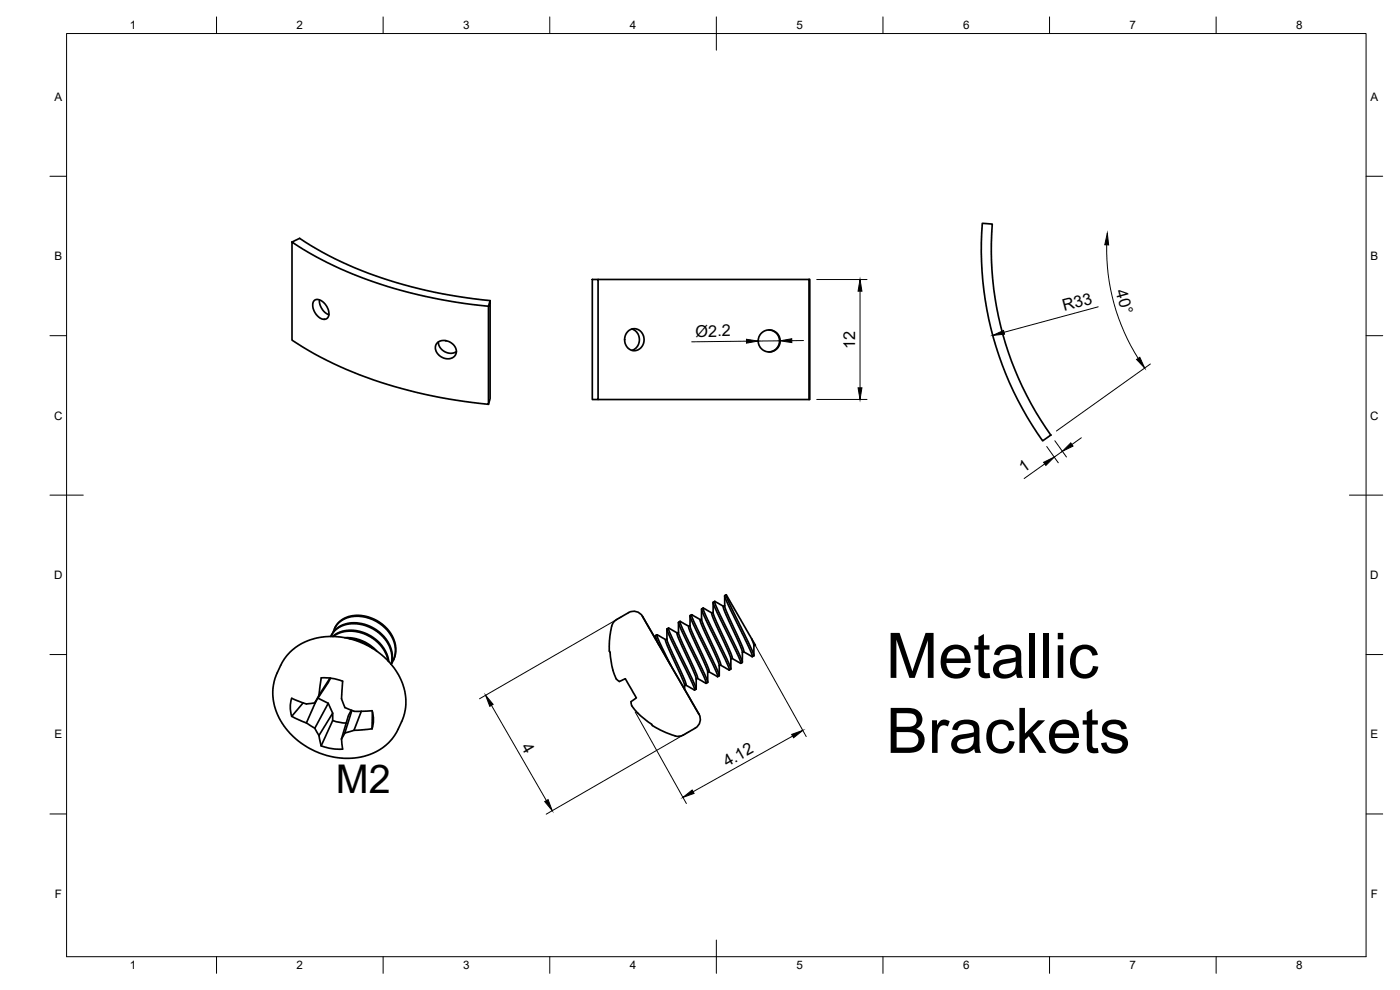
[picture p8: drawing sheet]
<svg xmlns="http://www.w3.org/2000/svg" width="420mm" height="297mm" viewBox="0 0 420 297" stroke-linecap="round" stroke-linejoin="round" font-family="sans-serif">
<!-- layer: Visible -->
<g fill="none" stroke="#000" stroke-width=".51">
<path d="M87.6 72.6a124.1 124.1 0 0 0 51.7 18.4l7.3 .9v29.4a132.8 132.8 0 0 1-55.7-17.1l-3.3-2.1v-29.5l2.3-1.1a121.7 121.7 0 0 0 52.3 18.1l4.9 .6M294.8 67l3 .2a95.9 95.9 0 0 0 17.6 63.3l-2.5 1.8a98.9 98.9 0 0 1-18.1-65.3zM94.3 90.2l.6-.3 1.1 .1 1.7 1.4 .6 1 .4 1.5-.1 .9-.5 .8-.6 .2-1-.2-1.6-1.3-.7-1.2-.3-1.2v-.9zM95.8 90l.2 1.4 .6 1.3 1 1.1 1.1 .6M146.6 91.9l.5-1.7v29.4l-.5 1.7M177.8 83.8h1.7v36.1h-1.7zM179.5 83.8h63.3M188.3 99.5l1.2-.8 1.1-.1 .9 .3 1 .8 .6 1.1 .2 1.4-.4 1.4-.8 1-.9 .5-1.2 .1-.9-.3-.9-.8-.6-1-.1-1.3 .2-1.3zM189.7 98.7l.9 .5 .6 .6 .4 .7 .3 1.3-.5 1.9-.8 1-.9 .4M230.7 99l1.2 .2 1 .6 .7 1 .4 1.3-.3 1.4-.6 1-1 .8-1.4 .3M242.8 83.8h.2v36.1h-.2zM131.2 102.9l.7-.5 .9-.2 1.6 .2 1.1 .5 .8 .8 .5 1 .2 .9-.4 1-.7 .7-1.3 .4-1.4-.3-1.1-.5-.8-.8-.6-1.2v-1.2z"/>
<path d="M131.6 102.6l.1 .8 .5 1 1.4 1.2 1.8 .4 1.6-.5M179.5 119.9h63.3M217.5 178.8v3.4l5.4 12.1 .3 1.2-.4 .3M218 178.4l8.6 15.1M218 178.4l-.5 .4 .5 1.5 6.7 13.8 1.1 2.9-2.7-1.5M218 178.4l1.2 3.3 6.8 14 .3 1.1-.5 .2M86.9 195.8l2.6-2.1 3.1-1.6 3.5-.9 4.1-.2 3.9 .5 3.9 1.1 3.8 1.9 2.9 2.1 2.8 2.8 2 3 1.4 3 .8 3.2 .1 3-.6 3.3-2.1 4.7-1.4 2.1-2.5 2.4-3 1.8-3.1 1.1-4.2 .5-4.2-.2-4.6-1.3-3.6-1.7-3.5-2.4-2.8-2.8-2.1-3-1.6-3.9-.6-3.4 .1-3.2 .9-3 2-4.2zM99.3 191l.7-1.3 1-1 2.8-1.3 3.4-.2 3.6 .9 3 1.9 1.2 1.1 1.3 1.8 1.2 3 .1 2-.2 1.4M99.4 190.9l.6-1.2 .9-1 1.4-.9 1.8-.7 3.3-.2 2 .4 1.8 .7 3.1 2.1 1.3 1.3 1.1 1.7 1 3.1 .1 1.4-.4 1.7M99.8 191l2.2-1.3 2.5-.6 2.6 .1 2.9 .9 2.5 1.6 2 1.9 1.6 2.5 .6 2.4M100 191l2-1.1 2.7-.5 2.9 .2 2.3 .8 2.7 1.7 1.7 1.7 1.5 2.2 .7 2.3M100 189.7a7.3 7.3 0 0 1 9-4.6l3 .9 2.9 1.8 2.3 2.6 1.1 2.4a7.4 7.4 0 0 1-.8 6.3"/>
<path d="M100.4 188.6l.9-1.5 1.3-1.1 1.8-.9 1.4-.4 1.8-.1 1.9 .2 3.6 1.4 1.8 1.2 1.2 1.2 2 2.9 .6 2.1 .1 1.7-.3 1.6-.5 1.3M103.5 191.3l2.6 .2 2.6 .8 2.3 1.2 2.1 1.9M104.8 191.6l2.1 .4 1.6 .5 1.8 .9 1.6 1.2M183.1 195.7l.7 4.7a5.8 5.8 0 0 0 2.1 4.1M192.8 184.9a3 3 0 0 0-4.2-1.1l-4.3 2.7a4.7 4.7 0 0 0-1 2.8l-.5 4.5 .1 1.5 .2 .4M192.8 184.9l17 29.4M196.7 190.8v.9M197.1 190.4l-.4 .5 1.1 2.6M197.3 190.5l2.5 1.4M197.3 190.5l-.1 .3 .5 1.4 3.6 7.4M200.2 191.7l-.5 .4 .2 .8 5.1 11.3 .4 1.2 .1 1.4M200.2 188.8v3.5l5.4 12.1 .3 1.1-.4 .2"/>
<path d="M200.6 188.5l-.4 .3 .3 1.2 6.6 13.6 1.4 3.4-2.7-1.4M203.2 190l.6 1.9 4.9 10.9 .2 .7v3.2M203.3 189.9l-2.7-1.4 1.6 3.9 6.2 12.9 .5 1.3-.4 .4M203.6 186.8l.2 3.7 4.9 10.8 .6 2.2M203.6 189.7l-.4 .3M204.1 186.4l-.5 .3 .4 1.4 7.1 14.6 .8 2.3-2.6-1.5M206.7 187.9l.6 2.1 4.9 10.9 .2 .7v3.1M206.7 187.9l-2.6-1.4 1.1 2.9 6.7 13.7 .5 1.5-.5 .4M207.1 187.7l-.4 .2M207.1 184.8v3l.2 1 4.9 10.7 .6 2M207.6 184.5l-.5 .4 .5 1.4 6.1 12.5 1.7 4.2-2.7-1.5M210.2 186l.8 2.5 4.7 10.5 .2 3.7"/>
<path d="M210.2 185.9l-2.7-1.4 .8 2.2 7.1 14.7 .5 1.3-.5 .3M210.5 185.7l-.3 .3M210.6 182.8v3.3l5.3 12 .4 1.4-.4 .3M211 182.4l-.4 .5 .4 1.3 6.7 13.7 1.2 3.1-2.7-1.5M213.7 183.9l-2.7-1.4 1.3 3.2 6.5 13.6 .5 1.4-.4 .3M214 180.8l.1 3.5 5.2 11.7 .5 1.4-.5 .3M214 183.7l-.4 .3 .4 1.5 5.2 11.5 .1 3.7M214.5 180.5l-.5 .2 .4 1.3 7.1 14.6 .8 2.4-2.6-1.5M217.1 181.9l-2.6-1.4 .9 2.5 7.1 14.7 .3 1-.5 .3M217.5 181.7l-.5 .3 .4 1.3 5.4 12.1v3.3M225.6 191.7l.7 1.9v3.1M226.7 193.5l-.4 .2"/>
<path d="M87.5 209.5a9 9 0 0 0 0 5.4M87.6 209.5l1.1 .5a7.3 7.3 0 0 0 5.3 1l.5-.1M87.6 214.9l4.4 2M91 210.9l-3.5 4M92 216.9l2.5 1.6M94.8 210.4l-2.9 6.5M95.4 209.5l3.1 1.5 1.3 3v2.2M95.7 208.6l-1.2 2.3M98.5 211l-4 7.5a9 9 0 0 1 1.6 4.4l.3 .9M99 203.5l-3.3 5.1M99.2 203.5l-4.7 7.4M99.8 214l-4.1 6.7"/>
<path d="M99.8 216.2l-3.4 7.6M99.9 216.2l1.7 .5 2.3 .2M102.8 204.4a15.2 15.2 0 0 0-6.4-1l-.7 5.2M102.8 204.4l-.1 1.5a9.2 9.2 0 0 0 .5 5.5l.3 .9M103.5 212.3l2.8 1.1M103.5 219.9a4.1 4.1 0 0 0-.8 4l.1 .9M105.4 213.1l-.8 1.6-2.1 7M105.6 213.2l-2.1 6.7 2.8-.8M106.3 213.4l5.4-.2a9.1 9.1 0 0 1 0 5.5l.1-5.1M108.4 213.4l-2.2 5.7M111.7 218.7l-5.4 .4M185.9 204.5l1.8-.8 3.3 5.7-.5 .3a1.4 1.4 0 0 0-1.1 1.1 1.4 1.4 0 0 0 .5 1.4l2.4 2.6 3.3 2.5"/>
<path d="M195.6 217.3l.2 .4M195.8 217.7l2.2 1.2a18.9 18.9 0 0 0 5.6 2l1.5-.4M209.3 203.5l-.4 .3M209.8 214.3a3.1 3.1 0 0 1-1.1 4.2l-3.7 2.1M212.8 201.5l-.4 .2M96.4 223.8a15.2 15.2 0 0 0 6.4 1"/>
<circle cx="230.8" cy="102.3" r="3.3"/>
</g>
<!-- layer: Border -->
<g fill="none" stroke="#000" stroke-width=".3">
<path d="M20 10.1h390v276.9h-390zM65 5.1v5M115 5.1v5M165 5.1v5M215 5.1v10M265 5.1v5M315 5.1v5M365 5.1v5M15 52.9h5M410 52.9h5M15 100.7h5M410 100.7h5"/>
<path d="M15 148.6h10M405 148.6h10M15 196.4h5M410 196.4h5M15 244.2h5M410 244.2h5M65 287v5M115 287v5M165 287v5M215 282.1v9.9M265 287v5M315 287v5"/>
<path d="M365 287v5"/>
</g>
<!-- layer: Dimensions -->
<g fill="none" stroke="#000" stroke-width=".3">
<path d="M332.1 73.5a61.4 61.4 0 0 0 9.5 34M245.1 83.9h15.1M258.1 87.4v29M329.6 92.1l-28.3 7.6M224 102.4l-16.4 .2M234.1 102.3h-6.6M241.1 102.2h-3.5M245.1 119.9h15.1M345.2 109.2l-28.1 20.1M313.5 139.2l-6.1 4.4M314.1 134l3.5 4.9M316.6 132.2l3.5 4.9"/>
<path d="M318.8 135.4l-2.4 1.7M324.5 131.3l-2.8 2.1M186.8 184.9l-42.9 24.8M226.6 193.5l15.4 27.5M147.5 211.6l16.5 28.6M190.6 213.6l15.4 27.5M206.8 219.5l-42.9 24.8M237.9 220.9l-29.9 16.6"/>
</g>
<g fill="#000" stroke="#000" stroke-width=".3">
<path d="M332.3 70l.4 3.5-1.1-.1zM258.1 83.9l.6 3.5h-1.2zM297.9 100.6l3.3-1.4 .3 1.1zM224 101.8l3.5 .5-3.5 .7zM234.1 102.3l3.5-.7v1.2zM257.5 116.4h1.2l-.6 3.5zM341.1 107.9l1-.7 1.4 3.2zM313.2 138.7l3.2-1.6-2.5 2.5zM321.4 132.9l.6 .9-3.2 1.6zM145.7 208.6l2.3 2.7-1 .6zM163.5 240.5l1-.6 1.2 3.3zM205 239.3l2.7-2.3 .6 1z"/>
<path d="M237.6 220.4l3.3-1.3-2.7 2.3z"/>
</g>
<g font-size="18.9">
<text x="265.9" y="203.4">Metallic</text>
<text x="265.9" y="225.9">Brackets</text>
</g>
<text font-size="11.9" x="100.8" y="237.9">M2</text>
<g font-size="4.9">
<text x="334.8" y="87.4" transform="rotate(74 334.8 87.4)">40°</text>
<text x="319.4" y="93.3" transform="rotate(-15 319.4 93.3)">R33</text>
<text x="208.8" y="101" transform="rotate(-1 208.8 101)">Ø2.2</text>
<text x="256.7" y="104.7" transform="rotate(-90 256.7 104.7)">12</text>
<text x="307.3" y="142" transform="rotate(-35 307.3 142)">1</text>
<text x="156.3" y="224.1" transform="rotate(60 156.3 224.1)">4</text>
<text x="218.2" y="230.3" transform="rotate(-29 218.2 230.3)">4.12</text>
</g>
<g font-size="3.5">
<text x="39" y="8.8">1</text>
<text x="89" y="8.8">2</text>
<text x="139" y="8.8">3</text>
<text x="189" y="8.8">4</text>
<text x="239" y="8.8">5</text>
<text x="289" y="8.8">6</text>
<text x="339" y="8.8">7</text>
<text x="389" y="8.8">8</text>
<text x="16.3" y="30.2">A</text>
<text x="411.3" y="30.2">A</text>
<text x="16.3" y="78">B</text>
<text x="411.3" y="78">B</text>
<text x="16.2" y="125.9">C</text>
<text x="411.2" y="125.9">C</text>
<text x="16.2" y="173.7">D</text>
<text x="411.2" y="173.7">D</text>
<text x="16.3" y="221.6">E</text>
<text x="411.3" y="221.6">E</text>
<text x="16.4" y="269.4">F</text>
<text x="411.4" y="269.4">F</text>
<text x="39" y="290.8">1</text>
<text x="89" y="290.8">2</text>
<text x="139" y="290.8">3</text>
<text x="189" y="290.8">4</text>
<text x="239" y="290.8">5</text>
<text x="289" y="290.8">6</text>
<text x="339" y="290.8">7</text>
<text x="389" y="290.8">8</text>
</g>
</svg>
